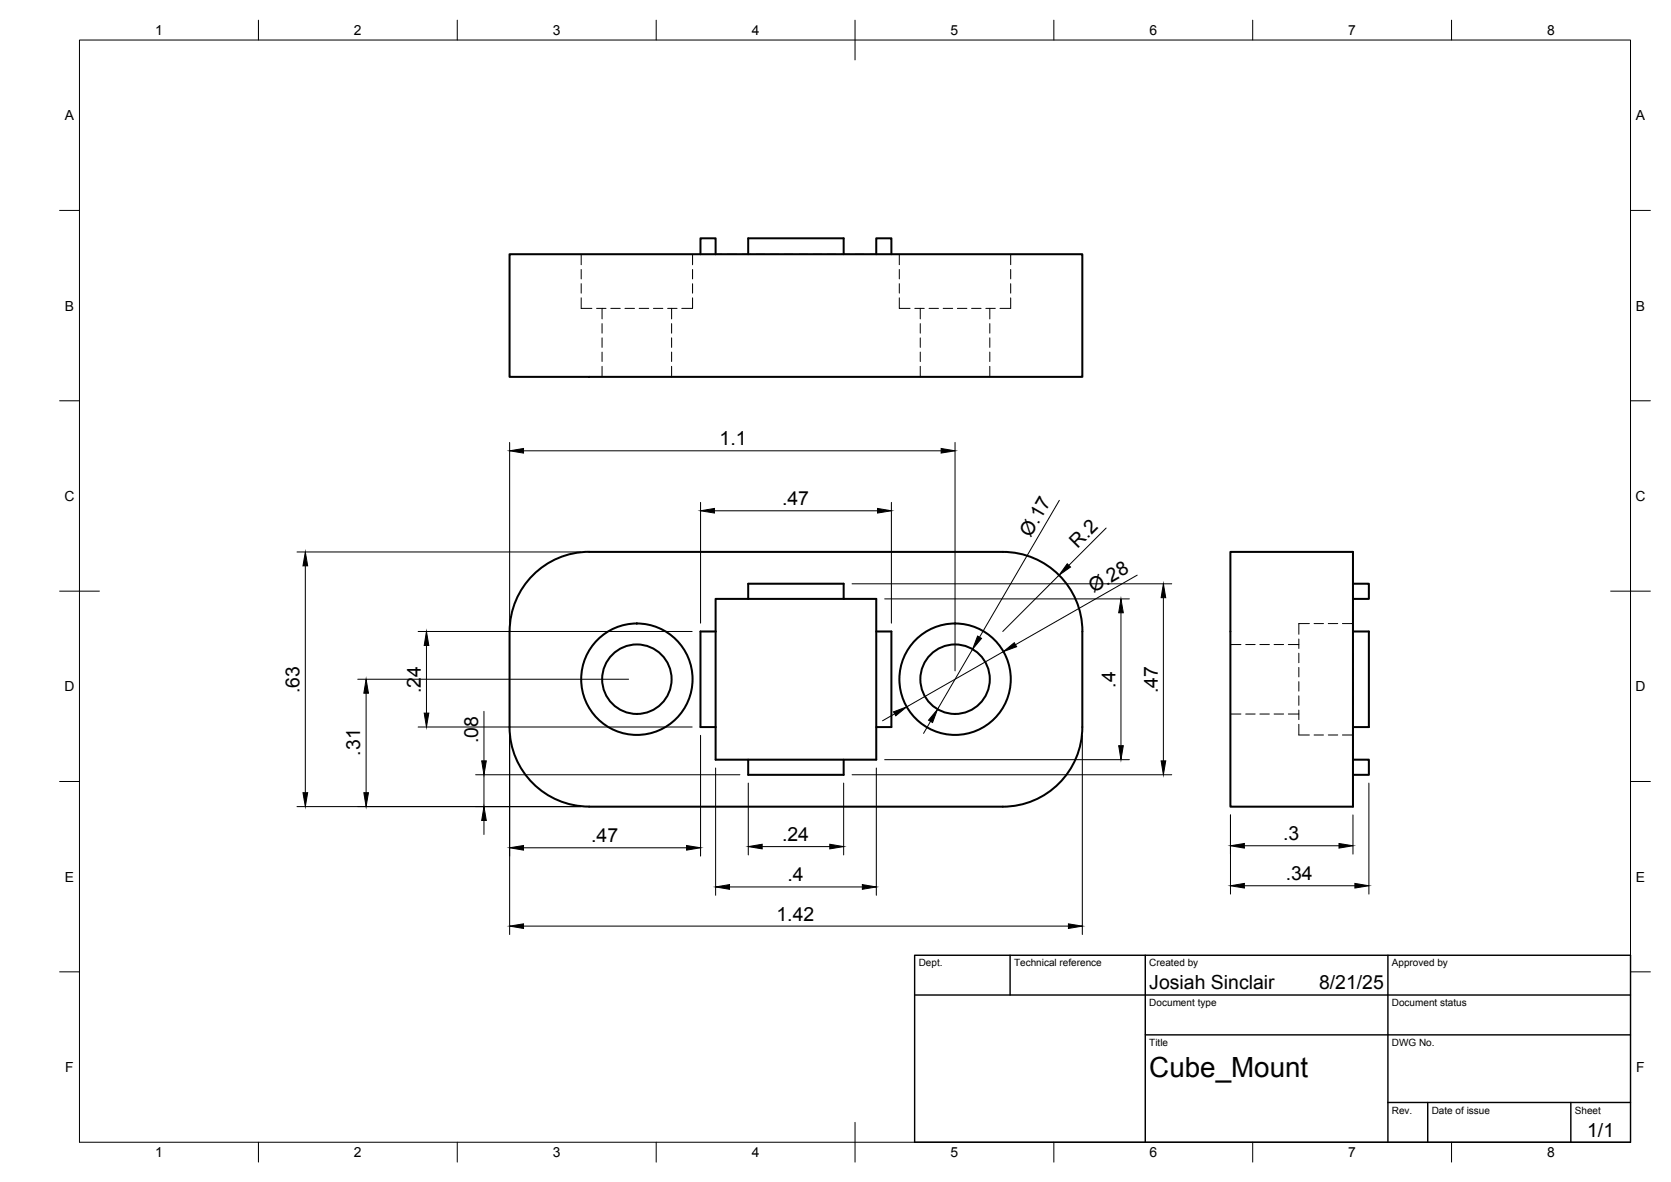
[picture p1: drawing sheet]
<svg xmlns="http://www.w3.org/2000/svg" width="420mm" height="297mm" viewBox="0 0 420 297" stroke-linecap="round" stroke-linejoin="round" font-family="sans-serif">
<!-- layer: Visible -->
<g fill="none" stroke="#000" stroke-width=".51">
<path d="M128.1 63.9h144v30.8h-144zM176.1 63.9v-4h3.8v4M188.1 63.9v-4h24v4M220.3 63.9v-4h3.8v4M148.1 138.7h104a20 20 0 0 1 20.1 20M148.1 138.7a20 20 0 0 0-20 20M309.4 138.7h30.8v64h-30.8zM128.1 158.7v24a20 20 0 0 0 20 20M179.9 158.7h-3.8v24h3.8M188.1 150.5h32.2v40.4h-40.4v-32.2M188.1 150.5h-8.2v8.2M188.1 150.5v-3.8h24v3.8"/>
<path d="M220.3 158.7h3.8v24h-3.8M272.1 158.7v24a20 20 0 0 1-20 20h-104M340.2 146.7h4v3.8h-4M340.2 158.7h4v24h-4M188.1 190.9v3.8h24v-3.8M340.2 190.9h4v3.8h-4"/>
<circle cx="160.1" cy="170.7" r="8.7"/>
<circle cx="160.1" cy="170.7" r="14"/>
<circle cx="240.1" cy="170.7" r="8.7"/>
<circle cx="240.1" cy="170.7" r="14"/>
</g>
<!-- layer: Hidden -->
<g fill="none" stroke="#000" stroke-width=".25">
<path d="M146.1 74.9v2.6h2.7M146.1 63.9v2.6M146.1 67.7v2.4M146.1 71.3v2.4M150 77.5h2.4M151.4 77.5v2.6M153.6 77.5h2.4M157.1 77.5h2.4M160.7 77.5h2.4M164.3 77.5h2.4M167.9 77.5h2.3M168.9 77.5v2.6"/>
<path d="M174.1 74.9v2.6h-2.7M174.1 63.9v2.6M174.1 67.7v2.4M174.1 71.3v2.4M179.9 63.9h1.8M182.9 63.9h2.4M186.4 63.9h2.4M190 63.9h2.4M193.6 63.9h2.4M197.1 63.9h2.4M200.7 63.9h2.4M204.3 63.9h2.4"/>
<path d="M207.9 63.9h2.3M211.4 63.9h2.4M215 63.9h2.4M220.3 63.9h-1.7M226.1 74.9v2.6h2.7M226.1 63.9v2.6M226.1 67.7v2.4M226.1 71.3v2.4M230 77.5h2.4M231.4 77.5v2.6M233.6 77.5h2.4M237.2 77.5h2.3"/>
<path d="M240.7 77.5h2.4M244.3 77.5h2.4M247.9 77.5h2.4M248.9 77.5v2.6M254.1 74.9v2.6h-2.7M254.1 63.9v2.6M254.1 67.7v2.4M254.1 71.3v2.4M151.4 81.3v2.4M151.4 84.9v2.4M151.4 88.5v2.4M151.4 92.1v2.6"/>
<path d="M168.9 81.3v2.4M168.9 84.9v2.4M168.9 88.5v2.4M168.9 92.1v2.6M231.4 81.3v2.4M231.4 84.9v2.4M231.4 88.5v2.4M231.4 92.1v2.6M248.9 81.3v2.4M248.9 84.9v2.4M248.9 88.5v2.4M248.9 92.1v2.6"/>
<path d="M329.2 156.7h-2.6v2.7M330.4 156.7h2.4M334 156.7h2.4M337.5 156.7h2.7M340.2 150.5h.1M340.2 150.5v1.7M340.2 153.4v2.4M340.2 157v2.4M309.4 179.4h2.6M309.4 162h2.6M313.2 179.4h2.4M313.2 162h2.4"/>
<path d="M316.8 179.4h2.4M316.8 162h2.4M320.4 179.4h2.3M320.4 162h2.3M323.9 179.4h2.7M323.9 162h2.7M326.6 178.4v2.4M326.6 174.9v2.4M326.6 171.3v2.4M326.6 167.7v2.4M326.6 164.2v2.3M326.6 160.6v2.4"/>
<path d="M340.2 160.6v2.4M340.2 164.2v2.3M340.2 167.7v2.4M340.2 171.3v2.4M340.2 174.9v2.4M340.2 178.4v2.4M326.6 182v2.7h2.6M330.4 184.7h2.4M334 184.7h2.4M337.5 184.7h2.7M340.2 190.9h.1M340.2 182v2.4"/>
<path d="M340.2 185.6v2.4M340.2 189.2v1.7"/>
</g>
<!-- layer: BORDER -->
<g fill="none" stroke="#000" stroke-width=".25">
<path d="M20 10.1h390v276.9h-390zM65 5.1v5M115 5.1v5M165 5.1v5M215 5.1v10M265 5.1v5M315 5.1v5M365 5.1v5M15 52.9h5M410 52.9h5M15 100.7h5M410 100.7h5"/>
<path d="M15 148.6h10M405 148.6h10M15 196.4h5M410 196.4h5M15 244.2h5M410 244.2h5M65 287v5M115 287v5M165 287v5M215 282.1v9.9M265 287v5M315 287v5"/>
<path d="M365 287v5"/>
</g>
<!-- layer: TITLEBLOCK -->
<path d="M230 240.1h180v46.9h-180zM230 250h180M254 240.1v9.9M288 240.1v46.9M349 240.1v46.9M288 260.1h122M349 277.1h61M359 277.1v9.9M395 277.1v9.9" fill="none" stroke="#000" stroke-width=".36"/>
<!-- layer: FD_Dimensions -->
<g fill="none" stroke="#000" stroke-width=".25">
<path d="M128.1 111.2v45.4M131.6 113.3h105M240.1 111.2v57.4M74.7 138.7h71.3M176.1 126.2v30.4M179.6 128.4h41M224.1 126.2v30.4M266.4 125.7l-20.1 34.4M278.1 132.7l-9.3 9.4M76.8 142.2v57M105.1 158.7h68.9M214.2 146.7h80.4"/>
<path d="M222.4 150.5h61.6M266.3 144.6l-14.2 14.1M281.9 154v33.4M285.9 144.5l-30.6 17.5M292.5 150.2v41M90 170.7h68.1M92.1 174.2v25M107.2 162.2v17M121.7 178.8v12.4M224.9 179.4l-3 1.7M244.5 163.2l-8.8 15.1M252.3 163.8l-24.3 13.8"/>
<path d="M105.1 182.7h68.9M119.6 194.7h66.4M121.7 194.7v8M128.1 184.8v50.1M176.1 184.8v30.3M179.9 193v32M188.2 196.8v18M212.1 196.8v18M214.2 194.7h80.4M220.3 193v32M222.4 190.9h61.6M234 181.3l-1.8 3"/>
<path d="M272.1 184.8v50.1M344.2 196.8v27.9M74.7 202.7h71.3M121.7 206.2v3.5M131.6 213h41M191.6 212.8h17M309.4 204.8v19.9M312.9 212.5h23.8M340.2 204.8v9.8M131.6 232.7h137M183.4 222.9h33.4M312.9 222.6h27.8"/>
</g>
<g fill="#000" stroke="#000" stroke-width=".25">
<path d="M128.1 113.3l3.5-.6v1.2zM236.6 112.7l3.5 .6-3.5 .6zM176.1 128.4l3.5-.6v1.1zM220.6 127.8l3.5 .6-3.5 .5zM76.8 138.7l.6 3.5h-1.2zM245.8 159.8l1 .6-2.3 2.8zM268.4 141.7l.8 .8-2.9 2.1zM281.9 150.5l.5 3.5h-1.1zM292.5 146.7l.6 3.5h-1.1zM92.1 170.7l.5 3.5h-1.1zM106.7 179.2h1.1l-.6 3.5zM107.2 158.7l.6 3.5h-1.1z"/>
<path d="M224.7 178.9l3.3-1.3-2.8 2.3zM252.3 163.8l2.7-2.3 .6 1zM76.2 199.2h1.2l-.6 3.5zM91.5 199.2h1.1l-.5 3.5zM121.1 191.2h1.2l-.6 3.5zM235.7 178.3l-1.2 3.3-1-.6zM281.3 187.4h1.1l-.5 3.5zM292 191.2h1.1l-.6 3.5zM121.7 202.7l.6 3.5h-1.2zM128.1 213l3.5-.5v1.1zM172.6 212.5l3.5 .5-3.5 .6zM188.2 212.8l3.4-.6v1.1z"/>
<path d="M208.6 212.2l3.5 .6-3.5 .5zM309.4 212.5l3.5-.5v1.1zM336.7 212l3.5 .5-3.5 .6zM128.1 232.7l3.5-.5v1.1zM179.9 222.9l3.5-.6v1.2zM216.8 222.3l3.5 .6-3.5 .6zM268.6 232.2l3.5 .5-3.5 .6zM309.4 222.6l3.5-.6v1.2zM340.7 222l3.5 .6-3.5 .6z"/>
</g>
<text font-size="7" x="289" y="270.6">Cube_Mount</text>
<g font-size="4.9">
<text x="180.9" y="111.9">1.1</text>
<text x="196.6" y="126.9">.47</text>
<text x="259.1" y="135.1" transform="rotate(-60 259.1 135.1)">Ø.17</text>
<text x="271" y="137.9" transform="rotate(-45 271 137.9)">R.2</text>
<text x="275" y="149" transform="rotate(-30 275 149)">Ø.28</text>
<text x="280.5" y="172.9" transform="rotate(-90 280.5 172.9)">.4</text>
<text x="75.3" y="174.2" transform="rotate(-90 75.3 174.2)">.63</text>
<text x="105.8" y="174.2" transform="rotate(-90 105.8 174.2)">.24</text>
<text x="291.1" y="174.2" transform="rotate(-90 291.1 174.2)">.47</text>
<text x="90.6" y="189.9" transform="rotate(-90 90.6 189.9)">.31</text>
<text x="120.2" y="186.7" transform="rotate(-90 120.2 186.7)">.08</text>
<text x="148.6" y="211.7">.47</text>
<text x="196.6" y="211.4">.24</text>
<text x="322.6" y="211.1">.3</text>
<text x="198" y="221.5">.4</text>
<text x="323.3" y="221.1">.34</text>
<text x="195.2" y="231.3">1.42</text>
<text x="289" y="248.5">Josiah Sinclair</text>
<text x="331.7" y="248.5">8/21/25</text>
<text x="399.1" y="285.7">1/1</text>
</g>
<g font-size="3.5">
<text x="39" y="8.8">1</text>
<text x="89" y="8.8">2</text>
<text x="139" y="8.8">3</text>
<text x="189" y="8.8">4</text>
<text x="239" y="8.8">5</text>
<text x="289" y="8.8">6</text>
<text x="339" y="8.8">7</text>
<text x="389" y="8.8">8</text>
<text x="16.3" y="30.2">A</text>
<text x="411.3" y="30.2">A</text>
<text x="16.3" y="78">B</text>
<text x="411.3" y="78">B</text>
<text x="16.2" y="125.9">C</text>
<text x="411.2" y="125.9">C</text>
<text x="16.2" y="173.7">D</text>
<text x="411.2" y="173.7">D</text>
<text x="16.3" y="221.6">E</text>
<text x="411.3" y="221.6">E</text>
<text x="16.4" y="269.4">F</text>
<text x="411.4" y="269.4">F</text>
<text x="39" y="290.8">1</text>
<text x="89" y="290.8">2</text>
<text x="139" y="290.8">3</text>
<text x="189" y="290.8">4</text>
<text x="239" y="290.8">5</text>
<text x="289" y="290.8">6</text>
<text x="339" y="290.8">7</text>
<text x="389" y="290.8">8</text>
</g>
<g font-size="2.5">
<text x="231" y="242.9">Dept.</text>
<text x="255" y="242.9">Technical reference</text>
<text x="289" y="242.9">Created by</text>
<text x="350" y="242.9">Approved by</text>
<text x="289" y="252.8">Document type</text>
<text x="350" y="252.8">Document status</text>
<text x="289" y="262.9">Title</text>
<text x="350" y="262.9">DWG No.</text>
<text x="350" y="279.9">Rev.</text>
<text x="360" y="279.9">Date of issue</text>
<text x="396" y="279.9">Sheet</text>
</g>
</svg>
